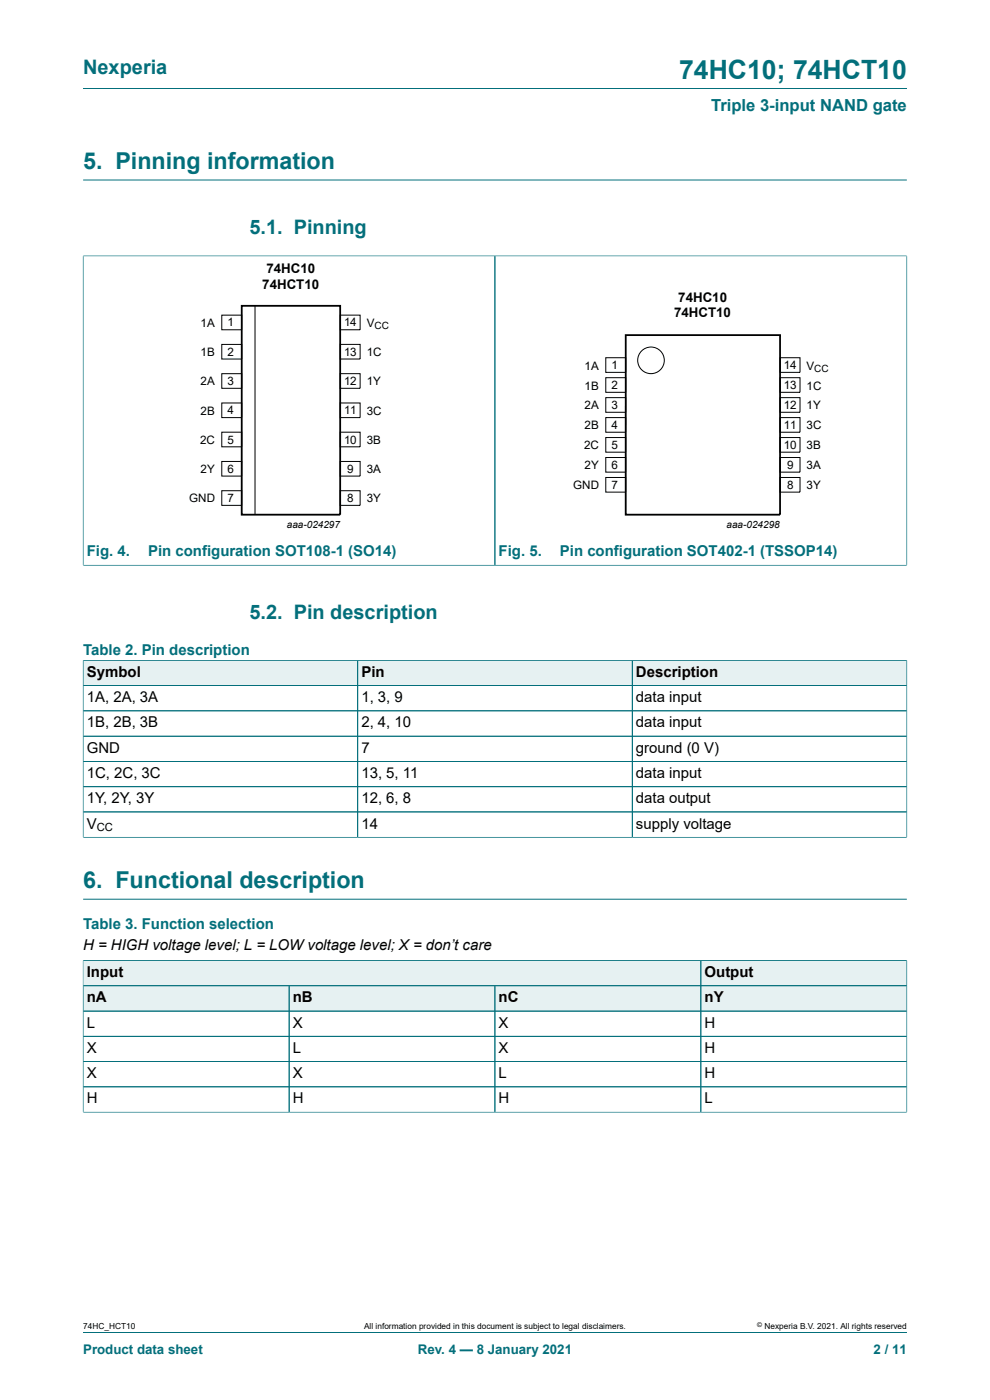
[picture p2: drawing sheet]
<svg xmlns="http://www.w3.org/2000/svg" width="210mm" height="297mm" viewBox="0 0 210 297" stroke-linecap="round" stroke-linejoin="round" font-family="sans-serif">
<path d="M17.6 18.8h174.8M17.6 38.2h174.8M17.6 54.3h174.8M17.6 54.2v65.8M105 54.3v65.6M192.4 54.2v65.8M17.6 119.9h174.8" fill="none" stroke="#036f7b" stroke-width=".21"/>
<g fill="none" stroke="#000" stroke-width=".21">
<path d="M47 66.9h4.3v3.1h-4.3zM47 73.1h4.3v3.1h-4.3zM47 79.3h4.3v3.1h-4.3zM54.1 64.9v44.4M72.2 79.3h4.2v3.1h-4.2zM72.2 66.9h4.2v3.1h-4.2zM72.2 73.1h4.2v3.1h-4.2zM128.5 75.9h4.2v3.1h-4.2zM165.5 75.9h4.2v3.1h-4.2zM47 85.5h4.3v3.1h-4.3zM47 91.7h4.3v3.1h-4.3zM47 97.9h4.3v3.1h-4.3z"/>
<path d="M72.2 91.7h4.2v3.1h-4.2zM72.2 97.9h4.2v3.1h-4.2zM72.2 85.5h4.2v3.1h-4.2zM128.5 80.1h4.2v3.1h-4.2zM128.5 84.4h4.2v3.1h-4.2zM128.5 88.6h4.2v3.1h-4.2zM128.5 92.8h4.2v3.1h-4.2zM128.5 97.1h4.2v3.1h-4.2zM165.5 92.8h4.2v3.1h-4.2zM165.5 97.1h4.2v3.1h-4.2zM165.5 84.4h4.2v3.1h-4.2zM165.5 88.6h4.2v3.1h-4.2z"/>
<path d="M165.5 80.1h4.2v3.1h-4.2zM47 104.1h4.3v3.1h-4.3zM72.2 104.1h4.2v3.1h-4.2zM128.5 101.3h4.2v3.1h-4.2zM165.5 101.3h4.2v3.1h-4.2z"/>
<circle cx="138.1" cy="76.4" r="2.82"/>
</g>
<path d="M51.3 64.9h20.9v44.3h-20.9zM132.7 71.1h32.8v38.1h-32.8z" fill="none" stroke="#000" stroke-width=".38"/>
<path d="M17.7 140.2h58.1v5.2h-58.1z" fill="#e6f1f2"/>
<path d="M17.6 140v5.4h58.3v-5.3h-58.3" fill="none" stroke="#036f7b" stroke-width=".21"/>
<path d="M75.9 140.2h58.1v5.2h-58.1z" fill="#e6f1f2"/>
<path d="M75.9 140.1h58.2v5.3h-58.2z" fill="none" stroke="#036f7b" stroke-width=".21"/>
<path d="M134.2 140.2h58.1v5.2h-58.1z" fill="#e6f1f2"/>
<g fill="none" stroke="#036f7b" stroke-width=".21">
<path d="M17.6 145.4h174.8M17.6 150.8h174.8M17.6 140.2v37.5M17.6 156.2h174.8M17.7 140.1h174.7M75.9 140.2v37.4M134.1 140.1v37.5M192.4 140v37.7M17.6 177.6h174.8M17.6 161.5h174.8M17.6 166.9h174.8M17.6 172.3h174.8"/>
<path d="M17.6 190.8h174.8M17.6 203.7v5.4h131.1v-5.3h-131.1"/>
</g>
<g fill="#e6f1f2">
<path d="M17.7 203.8h130.9v5.3h-130.9z"/>
<path d="M148.8 203.8h43.5v5.3h-43.5z"/>
</g>
<path d="M192.4 203.7v5.4h-43.7v-5.3h43.7" fill="none" stroke="#036f7b" stroke-width=".21"/>
<path d="M17.7 209.2h43.5v5.2h-43.5z" fill="#e6f1f2"/>
<path d="M17.6 209.1h43.7v5.4h-43.7z" fill="none" stroke="#036f7b" stroke-width=".21"/>
<path d="M61.4 209.2h43.5v5.2h-43.5z" fill="#e6f1f2"/>
<path d="M61.3 209.1h43.7v5.4h-43.7z" fill="none" stroke="#036f7b" stroke-width=".21"/>
<path d="M105.1 209.2h43.5v5.2h-43.5z" fill="#e6f1f2"/>
<path d="M105 209.1h43.7v5.4h-43.7z" fill="none" stroke="#036f7b" stroke-width=".21"/>
<path d="M148.8 209.2h43.5v5.2h-43.5z" fill="#e6f1f2"/>
<g fill="none" stroke="#036f7b" stroke-width=".21">
<path d="M17.6 219.8h174.8M17.6 214.5h174.8M17.6 203.8v32.2M17.7 209.1h174.7M17.7 203.8h174.6M61.3 209.2v26.7M105 209.2v26.7M148.7 203.8v32.1M192.4 203.8v32.2M17.6 235.9h174.8M17.6 230.6h174.8M192.4 225.2h-174.8"/>
<path d="M17.6 282.6h174.8"/>
</g>
<text font-size="5.6" fill="#036f7b" x="144.1" y="16.8">74HC10; 74HCT10</text>
<g font-size="4.9" fill="#036f7b">
<text x="17.6" y="35.9">5. Pinning information</text>
<text x="17.6" y="188.4">6. Functional description</text>
</g>
<g font-size="4.2" fill="#036f7b">
<text x="17.6" y="15.6">Nexperia</text>
<text x="52.9" y="49.7">5.1. Pinning</text>
<text x="52.9" y="131.3">5.2. Pin description</text>
</g>
<text font-size="3.5" fill="#036f7b" x="150.8" y="23.7">Triple 3-input NAND gate</text>
<g font-size="3.2" fill="#036f7b">
<text x="18.4" y="118">Fig. 4.</text>
<text x="31.4" y="118">Pin configuration SOT108-1 (SO14)</text>
<text x="105.8" y="118">Fig. 5.</text>
<text x="118.8" y="118">Pin configuration SOT402-1 (TSSOP14)</text>
<text x="17.6" y="139">Table 2. Pin description</text>
<text x="17.6" y="197.1">Table 3. Function selection</text>
</g>
<g font-size="3.2">
<text x="18.4" y="143.6">Symbol</text>
<text x="76.7" y="143.6">Pin</text>
<text x="134.9" y="143.6">Description</text>
<text x="18.4" y="149">1A, 2A, 3A</text>
<text x="76.7" y="149">1, 3, 9</text>
<text x="134.9" y="149">data input</text>
<text x="18.4" y="154.3">1B, 2B, 3B</text>
<text x="76.7" y="154.3">2, 4, 10</text>
<text x="134.9" y="154.3">data input</text>
<text x="18.4" y="159.7">GND</text>
<text x="76.7" y="159.7">7</text>
<text x="134.9" y="159.7">ground (0 V)</text>
<text x="18.4" y="165">1C, 2C, 3C</text>
<text x="76.7" y="165">13, 5, 11</text>
<text x="134.9" y="165">data input</text>
<text x="18.4" y="170.4">1Y, 2Y, 3Y</text>
<text x="76.7" y="170.4">12, 6, 8</text>
<text x="134.9" y="170.4">data output</text>
<text x="18.4" y="175.8">V</text>
<text x="76.7" y="175.8">14</text>
<text x="134.9" y="175.8">supply voltage</text>
<text x="17.6" y="201.6">H = HIGH voltage level; L = LOW voltage level; X = don’t care</text>
<text x="18.4" y="207.3">Input</text>
<text x="149.5" y="207.3">Output</text>
<text x="18.4" y="212.6">nA</text>
<text x="62.1" y="212.6">nB</text>
<text x="105.8" y="212.6">nC</text>
<text x="149.5" y="212.6">nY</text>
<text x="18.4" y="218">L</text>
<text x="62.1" y="218">X</text>
<text x="105.8" y="218">X</text>
<text x="149.5" y="218">H</text>
<text x="18.4" y="223.4">X</text>
<text x="62.1" y="223.4">L</text>
<text x="105.8" y="223.4">X</text>
<text x="149.5" y="223.4">H</text>
<text x="18.4" y="228.7">X</text>
<text x="62.1" y="228.7">X</text>
<text x="105.8" y="228.7">L</text>
<text x="149.5" y="228.7">H</text>
<text x="18.4" y="234.1">H</text>
<text x="62.1" y="234.1">H</text>
<text x="105.8" y="234.1">H</text>
<text x="149.5" y="234.1">L</text>
</g>
<g font-size="2.8">
<text x="56.5" y="58">74HC10</text>
<text x="55.6" y="61.3">74HCT10</text>
<text x="143.9" y="64">74HC10</text>
<text x="143" y="67.4">74HCT10</text>
</g>
<g font-size="2.8" fill="#036f7b">
<text x="17.6" y="287.2">Product data sheet</text>
<text x="88.6" y="287.2">Rev. 4 — 8 January 2021</text>
<text x="185.3" y="287.2">2 / 11</text>
</g>
<g font-size="2.5">
<text x="42.6" y="69.4">1A</text>
<text x="48.3" y="69.3">1</text>
<text x="73" y="69.3">14</text>
<text x="77.8" y="69.4">V</text>
<text x="42.6" y="75.5">1B</text>
<text x="48.3" y="75.5">2</text>
<text x="73" y="75.5">13</text>
<text x="77.8" y="75.5">1C</text>
<text x="42.6" y="81.8">2A</text>
<text x="48.3" y="81.7">3</text>
<text x="73" y="81.7">12</text>
<text x="77.8" y="81.8">1Y</text>
<text x="124" y="78.4">1A</text>
<text x="124" y="82.7">1B</text>
<text x="129.7" y="78.3">1</text>
<text x="129.7" y="82.6">2</text>
<text x="166.2" y="78.3">14</text>
<text x="166.2" y="82.5">13</text>
<text x="171.1" y="78.4">V</text>
<text x="171.1" y="82.7">1C</text>
<text x="42.6" y="88">2B</text>
<text x="48.3" y="87.9">4</text>
<text x="73" y="87.9">11</text>
<text x="77.8" y="88">3C</text>
<text x="124" y="86.8">2A</text>
<text x="129.7" y="86.8">3</text>
<text x="166.2" y="86.8">12</text>
<text x="171.1" y="86.8">1Y</text>
<text x="42.4" y="94.2">2C</text>
<text x="48.3" y="94.2">5</text>
<text x="73" y="94.2">10</text>
<text x="77.8" y="94.2">3B</text>
<text x="123.9" y="95.4">2C</text>
<text x="124" y="91.1">2B</text>
<text x="129.7" y="91">4</text>
<text x="129.7" y="95.3">5</text>
<text x="166.2" y="95.3">10</text>
<text x="166.2" y="91">11</text>
<text x="171.1" y="91.1">3C</text>
<text x="171.1" y="95.4">3B</text>
<text x="42.6" y="100.4">2Y</text>
<text x="48.3" y="100.3">6</text>
<text x="73.7" y="100.3">9</text>
<text x="77.8" y="100.4">3A</text>
<text x="124" y="99.5">2Y</text>
<text x="129.7" y="99.5">6</text>
<text x="167" y="99.5">9</text>
<text x="171.1" y="99.5">3A</text>
<text x="40.1" y="106.6">GND</text>
<text x="48.3" y="106.5">7</text>
<text x="73.7" y="106.5">8</text>
<text x="77.8" y="106.6">3Y</text>
<text x="121.6" y="103.8">GND</text>
<text x="129.7" y="103.7">7</text>
<text x="167" y="103.7">8</text>
<text x="171.1" y="103.8">3Y</text>
</g>
<text font-size="2.4" x="20.5" y="176.4">CC</text>
<g font-size="2.1">
<text x="79.4" y="69.8">CC</text>
<text x="172.7" y="78.9">CC</text>
<text x="60.8" y="112">aaa-024297</text>
<text x="154.1" y="112">aaa-024298</text>
</g>
<g font-size="1.8">
<text x="17.6" y="282">74HC_HCT10</text>
<text x="77.2" y="282">All information provided in this document is subject to legal disclaimers.</text>
<text x="162.2" y="282">Nexperia B.V. 2021. All rights reserved</text>
</g>
<text font-size="1.4" x="160.6" y="281.6">©</text>
</svg>
